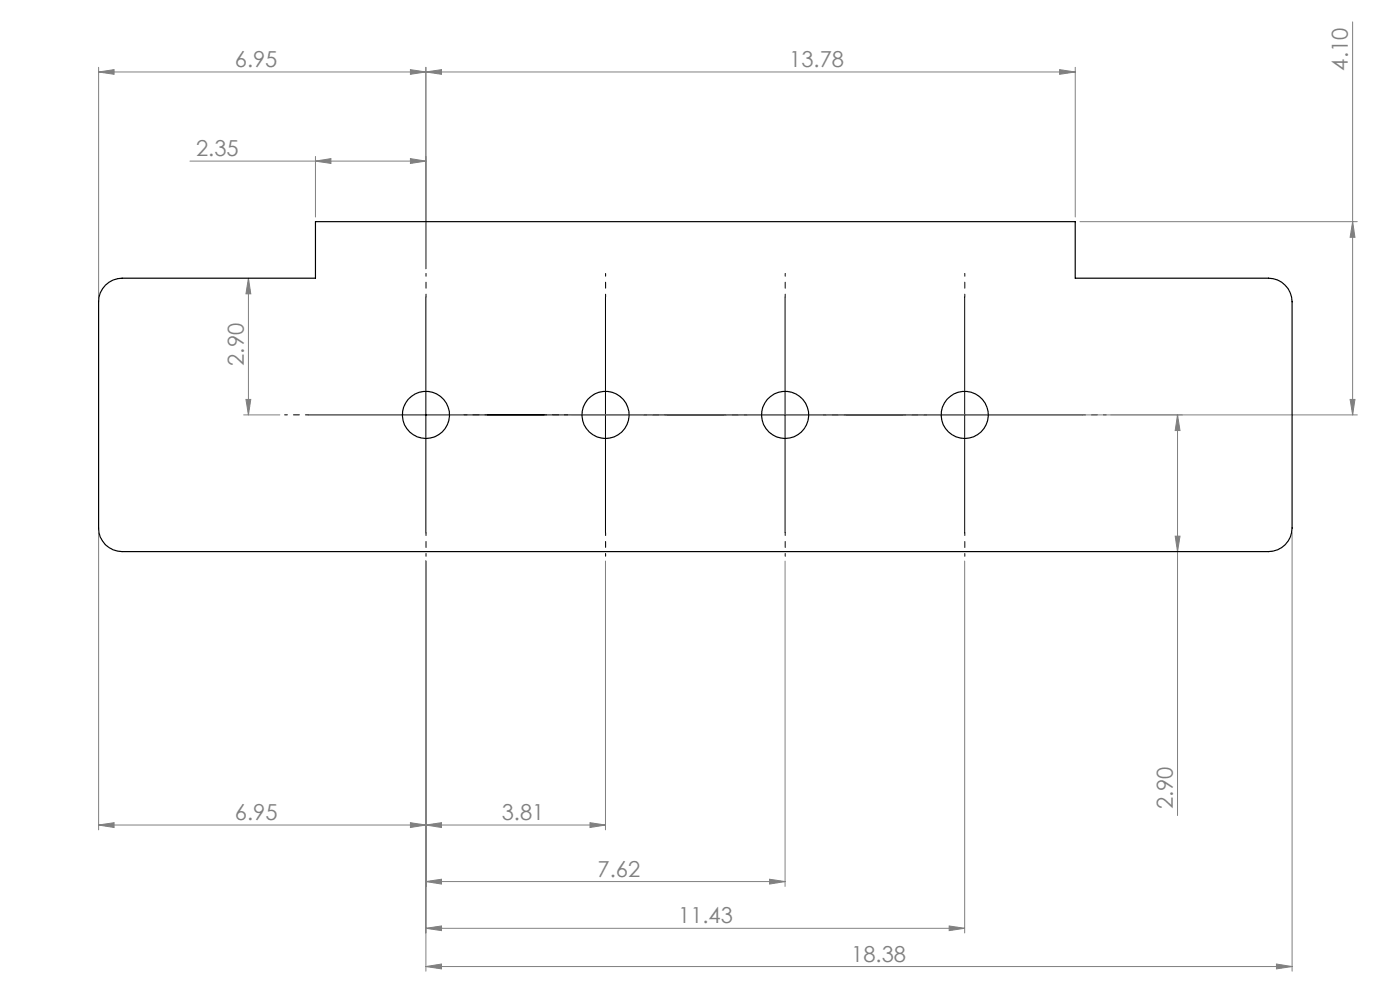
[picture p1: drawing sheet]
<svg xmlns="http://www.w3.org/2000/svg" width="297mm" height="210mm" viewBox="0 0 297 210" stroke-linecap="round" stroke-linejoin="round" font-family="sans-serif">
<g fill="none" stroke="#808080" stroke-width=".21">
<path d="M20.9 15.3l3.3-.5v1zM20.9 14.3v48.7M20.9 15.3h207.2M87.1 14.8l3.2 .5-3.2 .5zM90.3 15.3l3.4-.5v1zM90.3 14.3v42.7M224.8 14.8l3.3 .5-3.3 .5zM228.1 14.3v31.7M286.9 4.6v83.4M40.3 34.2h50M66.9 34.2l3.3-.6v1.1zM66.9 33.2v12.8"/>
<path d="M87.1 33.6l3.2 .6-3.2 .5zM52.7 59l.5 3.3h-1zM52.7 59v29M229.1 47h58.8M286.9 47l.5 3.3h-1zM51.7 88h7.7M52.2 84.7h1l-.5 3.3zM121.4 88h166.5M249.8 88l.5 3.3h-1zM249.8 88v85M286.4 84.7h1l-.5 3.3zM20.9 113v63"/>
<path d="M90.3 119v87M128.4 119v57M166.5 119v69M204.6 119v78.9M249.3 113.7h1l-.5 3.3zM274.1 113v93M20.9 175l3.3-.5v1zM20.9 175h107.5M87.1 174.5l3.2 .5-3.2 .5zM90.3 175l3.4-.5v1zM125.2 174.5l3.2 .5-3.2 .5zM90.3 187l3.4-.5v1z"/>
<path d="M90.3 196.9l3.4-.5v1zM90.3 187h76.2M90.3 196.9h114.3M163.3 186.5l3.2 .5-3.2 .5zM201.4 196.4l3.2 .5-3.2 .5zM90.3 205l3.4-.5v1zM90.3 205h183.8M270.8 204.5l3.3 .5-3.3 .5z"/>
</g>
<g fill="none" stroke="#000" stroke-width=".21" stroke-dasharray="15.2 1.3 1.3 1.3" stroke-dashoffset="14.6">
<path d="M90.4 63v-5M128.5 63v-5M166.6 63v-5M204.7 63v-5M65.4 88h-5M103.5 88h-5M115.4 88h5M141.6 88h-5M153.5 88h5M179.7 88h-5M191.6 88h5M229.7 88h5"/>
<path d="M90.4 113v5M128.5 113v5M166.6 113v5M204.7 113v5"/>
</g>
<path d="M90.3 63v50M128.4 63v50M166.5 63v50M204.6 63v50M65.4 88h164.3" fill="none" stroke="#000" stroke-width=".21"/>
<g fill="#808080">
<path d="M87.1 174.5l3.2 .5-3.2 .5zM20.9 175l3.3-.5v1zM163.3 186.5l3.2 .5-3.2 .5zM90.3 187l3.4-.5v1zM201.4 196.4l3.2 .5-3.2 .5zM90.3 196.9l3.4-.5v1zM270.8 204.5l3.3 .5-3.3 .5zM90.3 205l3.4-.5v1zM224.8 14.8l3.3 .5-3.3 .5zM90.3 15.3l3.4-.5v1z"/>
<path d="M90.3 175l3.4-.5v1zM125.2 174.5l3.2 .5-3.2 .5zM20.9 15.3l3.3-.5v1zM87.1 14.8l3.2 .5-3.2 .5zM66.9 34.2l3.3-.6v1.1zM87.1 33.6l3.2 .6-3.2 .5z"/>
<path d="M249.3 113.7h1l-.5 3.3zM249.8 88l.5 3.3h-1zM52.2 84.7h1l-.5 3.3zM52.7 59l.5 3.3h-1z"/>
<path d="M286.9 47l.5 3.3h-1zM286.4 84.7h1l-.5 3.3z"/>
</g>
<g fill="none" stroke="#000" stroke-width=".25">
<path d="M22.4 60.5a5 5 0 0 1 3.5-1.5h41v-12h161.2v12h41a5.1 5.1 0 0 1 5 5v48a5 5 0 0 1-5 5h-243.2a4.9 4.9 0 0 1-5-5v-48a4.8 4.8 0 0 1 1.5-3.5z"/>
<circle cx="90.4" cy="88" r="5"/>
<circle cx="128.5" cy="88" r="5"/>
<circle cx="166.6" cy="88" r="5"/>
<circle cx="204.7" cy="88" r="5"/>
</g>
<g font-size="4.7" fill="#808080">
<text x="49.8" y="14.2">6.95</text>
<text x="167.4" y="14.2">13.78</text>
<text x="285.9" y="15" transform="rotate(-90 285.9 15)">4.10</text>
<text x="41.6" y="33.1">2.35</text>
<text x="51.7" y="77.6" transform="rotate(-90 51.7 77.6)">2.90</text>
<text x="49.8" y="174">6.95</text>
<text x="106.4" y="174">3.81</text>
<text x="248.8" y="171.7" transform="rotate(-90 248.8 171.7)">2.90</text>
<text x="126.8" y="186">7.62</text>
<text x="143.9" y="195.9">11.43</text>
<text x="180.6" y="204">18.38</text>
</g>
</svg>
